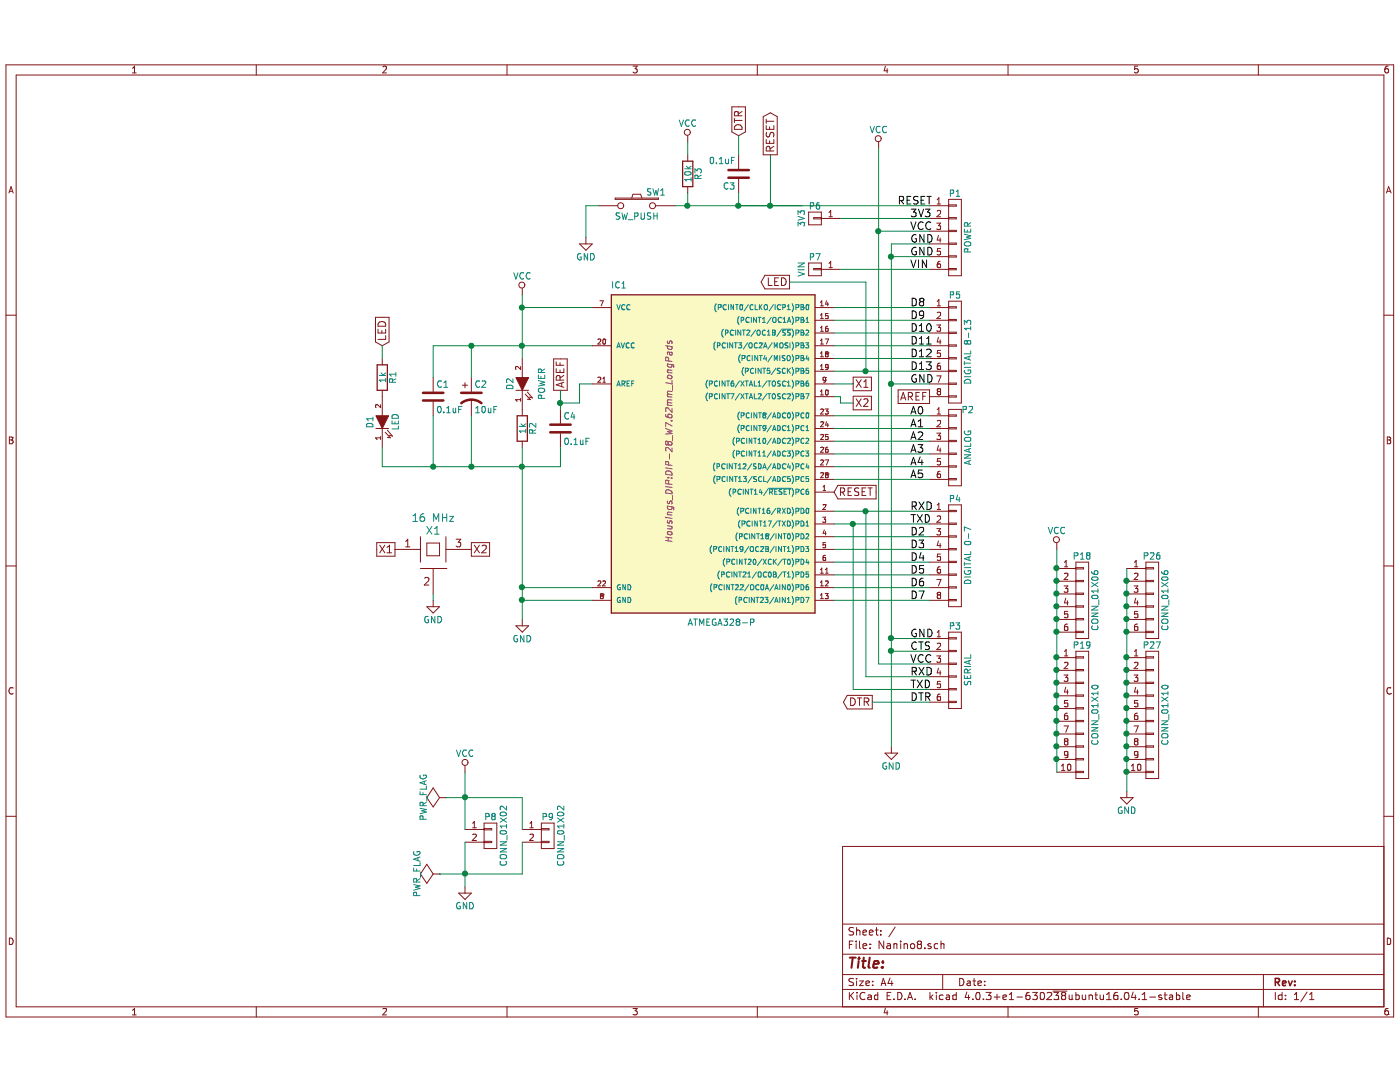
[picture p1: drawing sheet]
EESchema Schematic File Version 2
LIBS:power
LIBS:device
LIBS:transistors
LIBS:conn
LIBS:linear
LIBS:regul
LIBS:74xx
LIBS:cmos4000
LIBS:adc-dac
LIBS:memory
LIBS:xilinx
LIBS:microcontrollers
LIBS:dsp
LIBS:microchip
LIBS:analog_switches
LIBS:motorola
LIBS:texas
LIBS:intel
LIBS:audio
LIBS:interface
LIBS:digital-audio
LIBS:philips
LIBS:display
LIBS:cypress
LIBS:siliconi
LIBS:opto
LIBS:atmel
LIBS:contrib
LIBS:valves
LIBS:Cer_reso
LIBS:Nanino8-cache
EELAYER 25 0
EELAYER END
$Descr A4 11693 8268
encoding utf-8
Sheet 1 1
Title ""
Date ""
Rev ""
Comp ""
Comment1 ""
Comment2 ""
Comment3 ""
Comment4 ""
$EndDescr
$Comp
L SW_PUSH SW1
U 1 1
P 5350 1500
F 0 "SW1" H 5500 1610 50  0000 C CNN
F 1 "SW_PUSH" H 5350 1420 50  0000 C CNN
F 2 "a-dh-libmod:SW_PUSH-2pin-6.5mm" H 5350 1500 50  0001 C CNN
F 3 "" H 5350 1500 50  0000 C CNN
	1    5350 1500
	1    0    0    -1  
$EndComp
$Comp
L ATMEGA328-P IC1
U 1 1
P 5900 3400
F 0 "IC1" H 5150 4650 50  0000 L BNN
F 1 "ATMEGA328-P" H 5750 2000 50  0000 L BNN
F 2 "Housings_DIP:DIP-28_W7.62mm_LongPads" V 5600 3450 50  0000 C CIN
F 3 "" H 5900 3400 50  0000 C CNN
	1    5900 3400
	1    0    0    -1  
$EndComp
$Comp
L CONN_01X06 P3
U 1 1
P 7850 5150
F 0 "P3" H 7850 5500 50  0000 C CNN
F 1 "SERIAL" V 7950 5150 50  0000 C CNN
F 2 "Pin_Headers:Pin_Header_Straight_1x06" H 7850 5150 50  0001 C CNN
F 3 "" H 7850 5150 50  0000 C CNN
	1    7850 5150
	1    0    0    -1  
$EndComp
$Comp
L CONN_01X06 P2
U 1 1
P 7850 3400
F 0 "P2" H 7950 3700 50  0000 C CNN
F 1 "ANALOG" V 7950 3400 50  0000 C CNN
F 2 "Pin_Headers:Pin_Header_Straight_1x06" H 7850 3400 50  0001 C CNN
F 3 "" H 7850 3400 50  0000 C CNN
	1    7850 3400
	1    0    0    -1  
$EndComp
$Comp
L CONN_01X08 P5
U 1 1
P 7850 2650
F 0 "P5" H 7850 3100 50  0000 C CNN
F 1 "DIGITAL 8-13" V 7950 2650 50  0000 C CNN
F 2 "Pin_Headers:Pin_Header_Straight_1x08" H 7850 2650 50  0001 C CNN
F 3 "" H 7850 2650 50  0000 C CNN
	1    7850 2650
	1    0    0    -1  
$EndComp
$Comp
L CONN_01X08 P4
U 1 1
P 7850 4250
F 0 "P4" H 7850 4700 50  0000 C CNN
F 1 "DIGITAL 0-7" V 7950 4250 50  0000 C CNN
F 2 "Pin_Headers:Pin_Header_Straight_1x08" H 7850 4250 50  0001 C CNN
F 3 "" H 7850 4250 50  0000 C CNN
	1    7850 4250
	1    0    0    -1  
$EndComp
$Comp
L CONN_01X06 P1
U 1 1
P 7850 1750
F 0 "P1" H 7850 2100 50  0000 C CNN
F 1 "POWER" V 7950 1750 50  0000 C CNN
F 2 "Pin_Headers:Pin_Header_Straight_1x06" H 7850 1750 50  0001 C CNN
F 3 "" H 7850 1750 50  0000 C CNN
	1    7850 1750
	1    0    0    -1  
$EndComp
Text GLabel 7050 2900 2    60   UnSpc ~ 0
X1
Text GLabel 7050 3050 2    60   UnSpc ~ 0
X2
Text GLabel 7650 3000 0    60   UnSpc ~ 0
AREF
$Comp
L GND #PWR01
U 1 1
P 7350 5750
F 0 "#PWR01" H 7350 5500 50  0001 C CNN
F 1 "GND" H 7350 5600 50  0000 C CNN
F 2 "" H 7350 5750 50  0000 C CNN
F 3 "" H 7350 5750 50  0000 C CNN
	1    7350 5750
	1    0    0    -1  
$EndComp
Text GLabel 4750 2950 1    60   UnSpc ~ 0
AREF
$Comp
L GND #PWR02
U 1 1
P 4450 4750
F 0 "#PWR02" H 4450 4500 50  0001 C CNN
F 1 "GND" H 4450 4600 50  0000 C CNN
F 2 "" H 4450 4750 50  0000 C CNN
F 3 "" H 4450 4750 50  0000 C CNN
	1    4450 4750
	1    0    0    -1  
$EndComp
$Comp
L VCC #PWR03
U 1 1
P 7250 1050
F 0 "#PWR03" H 7250 900 50  0001 C CNN
F 1 "VCC" H 7250 1200 50  0000 C CNN
F 2 "" H 7250 1050 50  0000 C CNN
F 3 "" H 7250 1050 50  0000 C CNN
	1    7250 1050
	1    0    0    -1  
$EndComp
$Comp
L CONN_01X01 P7
U 1 1
P 6750 2000
F 0 "P7" H 6750 2100 50  0000 C CNN
F 1 "VIN" V 6850 2000 50  0000 C CNN
F 2 "Pin_Headers:Pin_Header_Straight_1x01" H 6750 2000 50  0001 C CNN
F 3 "" H 6750 2000 50  0000 C CNN
	1    6750 2000
	-1   0    0    -1  
$EndComp
$Comp
L CONN_01X01 P6
U 1 1
P 6750 1600
F 0 "P6" H 6750 1700 50  0000 C CNN
F 1 "3V3" V 6850 1600 50  0000 C CNN
F 2 "Pin_Headers:Pin_Header_Straight_1x01" H 6750 1600 50  0001 C CNN
F 3 "" H 6750 1600 50  0000 C CNN
	1    6750 1600
	-1   0    0    -1  
$EndComp
$Comp
L C C3
U 1 1
P 6150 1250
F 0 "C3" H 6175 1350 50  0000 L CNN
F 1 "0.1uF" H 6175 1150 50  0000 L CNN
F 2 "a-dh-libmod:C_Rect_L4_W2.5_P2.5_Mill" H 6188 1100 50  0001 C CNN
F 3 "" H 6150 1250 50  0000 C CNN
	1    6150 1250
	-1   0    0    1   
$EndComp
Text Label 7500 4900 0    60   ~ 0
GND
Text Label 7500 5000 0    60   ~ 0
CTS
Text Label 7500 5100 0    60   ~ 0
VCC
Text Label 7500 5200 0    60   ~ 0
RXD
Text Label 7500 5300 0    60   ~ 0
TXD
Text Label 7500 3900 0    60   ~ 0
RXD
Text Label 7500 4000 0    60   ~ 0
TXD
Text Label 7500 4100 0    60   ~ 0
D2
Text Label 7500 4200 0    60   ~ 0
D3
Text Label 7500 4300 0    60   ~ 0
D4
Text Label 7500 4400 0    60   ~ 0
D5
Text Label 7500 4500 0    60   ~ 0
D6
Text Label 7500 4600 0    60   ~ 0
D7
Text Label 7500 3150 0    60   ~ 0
A0
Text Label 7500 3250 0    60   ~ 0
A1
Text Label 7500 3350 0    60   ~ 0
A2
Text Label 7500 3450 0    60   ~ 0
A3
Text Label 7500 3550 0    60   ~ 0
A4
Text Label 7500 3650 0    60   ~ 0
A5
Text Label 7500 2800 0    60   ~ 0
D13
Text Label 7500 2700 0    60   ~ 0
D12
Text Label 7500 2600 0    60   ~ 0
D11
Text Label 7500 2500 0    60   ~ 0
D10
Text Label 7500 2400 0    60   ~ 0
D9
Text Label 7500 2300 0    60   ~ 0
D8
Text Label 7500 2000 0    60   ~ 0
VIN
Text Label 7500 1900 0    60   ~ 0
GND
Text Label 7500 1800 0    60   ~ 0
GND
Text Label 7500 1700 0    60   ~ 0
VCC
Text Label 7500 1600 0    60   ~ 0
3V3
Text GLabel 6400 1100 1    60   Output ~ 0
RESET
Text Label 7500 2900 0    60   ~ 0
GND
$Comp
L CER_RESO X1
U 1 1
P 3750 4200
F 0 "X1" H 3750 4350 60  0000 C CNN
F 1 "16 MHz" H 3750 4450 60  0000 C CNN
F 2 "a-dh-libmod:Resonator" H 3750 4200 60  0001 C CNN
F 3 "" H 3750 4200 60  0000 C CNN
	1    3750 4200
	1    0    0    -1  
$EndComp
Text GLabel 3450 4200 0    60   UnSpc ~ 0
X1
Text GLabel 4050 4200 2    60   UnSpc ~ 0
X2
$Comp
L GND #PWR04
U 1 1
P 3750 4600
F 0 "#PWR04" H 3750 4350 50  0001 C CNN
F 1 "GND" H 3750 4450 50  0000 C CNN
F 2 "" H 3750 4600 50  0000 C CNN
F 3 "" H 3750 4600 50  0000 C CNN
	1    3750 4600
	1    0    0    -1  
$EndComp
$Comp
L LED D1
U 1 1
P 3350 3200
F 0 "D1" H 3350 3300 50  0000 C CNN
F 1 "LED" H 3350 3100 50  0000 C CNN
F 2 "LEDs:LED-3MM" H 3350 3200 50  0001 C CNN
F 3 "" H 3350 3200 50  0000 C CNN
	1    3350 3200
	0    -1   -1   0   
$EndComp
$Comp
L LED D2
U 1 1
P 4450 2900
F 0 "D2" H 4450 3000 50  0000 C CNN
F 1 "POWER" H 4450 2750 50  0000 C CNN
F 2 "LEDs:LED-3MM" H 4450 2900 50  0001 C CNN
F 3 "" H 4450 2900 50  0000 C CNN
	1    4450 2900
	0    -1   -1   0   
$EndComp
$Comp
L R R3
U 1 1
P 5750 1250
F 0 "R3" V 5830 1250 50  0000 C CNN
F 1 "10k" V 5750 1250 50  0000 C CNN
F 2 "Discret:R4" V 5680 1250 50  0001 C CNN
F 3 "" H 5750 1250 50  0000 C CNN
	1    5750 1250
	1    0    0    -1  
$EndComp
$Comp
L R R2
U 1 1
P 4450 3250
F 0 "R2" V 4530 3250 50  0000 C CNN
F 1 "1k" V 4450 3250 50  0000 C CNN
F 2 "Discret:R4" V 4380 3250 50  0001 C CNN
F 3 "" H 4450 3250 50  0000 C CNN
	1    4450 3250
	1    0    0    -1  
$EndComp
$Comp
L R R1
U 1 1
P 3350 2850
F 0 "R1" V 3430 2850 50  0000 C CNN
F 1 "1k" V 3350 2850 50  0000 C CNN
F 2 "Discret:R4" V 3280 2850 50  0001 C CNN
F 3 "" H 3350 2850 50  0000 C CNN
	1    3350 2850
	1    0    0    -1  
$EndComp
$Comp
L C C1
U 1 1
P 3750 3000
F 0 "C1" H 3775 3100 50  0000 L CNN
F 1 "0.1uF" H 3775 2900 50  0000 L CNN
F 2 "a-dh-libmod:C_Rect_L4_W2.5_P2.5_Mill" H 3788 2850 50  0001 C CNN
F 3 "" H 3750 3000 50  0000 C CNN
	1    3750 3000
	1    0    0    -1  
$EndComp
$Comp
L CP1 C2
U 1 1
P 4050 3000
F 0 "C2" H 4075 3100 50  0000 L CNN
F 1 "10uF" H 4075 2900 50  0000 L CNN
F 2 "Discret:C1V8" H 4050 3000 50  0001 C CNN
F 3 "" H 4050 3000 50  0000 C CNN
	1    4050 3000
	1    0    0    -1  
$EndComp
$Comp
L CONN_01X06 P18
U 1 1
P 8850 4600
F 0 "P18" H 8850 4950 50  0000 C CNN
F 1 "CONN_01X06" V 8950 4600 50  0000 C CNN
F 2 "Pin_Headers:Pin_Header_Straight_1x06" H 8850 4600 50  0001 C CNN
F 3 "" H 8850 4600 50  0000 C CNN
	1    8850 4600
	1    0    0    -1  
$EndComp
$Comp
L CONN_01X10 P19
U 1 1
P 8850 5500
F 0 "P19" H 8850 6050 50  0000 C CNN
F 1 "CONN_01X10" V 8950 5500 50  0000 C CNN
F 2 "Pin_Headers:Pin_Header_Straight_1x10" H 8850 5500 50  0001 C CNN
F 3 "" H 8850 5500 50  0000 C CNN
	1    8850 5500
	1    0    0    -1  
$EndComp
$Comp
L CONN_01X06 P26
U 1 1
P 9400 4600
F 0 "P26" H 9400 4950 50  0000 C CNN
F 1 "CONN_01X06" V 9500 4600 50  0000 C CNN
F 2 "Pin_Headers:Pin_Header_Straight_1x06" H 9400 4600 50  0001 C CNN
F 3 "" H 9400 4600 50  0000 C CNN
	1    9400 4600
	1    0    0    -1  
$EndComp
$Comp
L CONN_01X10 P27
U 1 1
P 9400 5500
F 0 "P27" H 9400 6050 50  0000 C CNN
F 1 "CONN_01X10" V 9500 5500 50  0000 C CNN
F 2 "Pin_Headers:Pin_Header_Straight_1x10" H 9400 5500 50  0001 C CNN
F 3 "" H 9400 5500 50  0000 C CNN
	1    9400 5500
	1    0    0    -1  
$EndComp
$Comp
L GND #PWR05
U 1 1
P 9200 6100
F 0 "#PWR05" H 9200 5850 50  0001 C CNN
F 1 "GND" H 9200 5950 50  0000 C CNN
F 2 "" H 9200 6100 50  0000 C CNN
F 3 "" H 9200 6100 50  0000 C CNN
	1    9200 6100
	1    0    0    -1  
$EndComp
$Comp
L VCC #PWR06
U 1 1
P 8650 4200
F 0 "#PWR06" H 8650 4050 50  0001 C CNN
F 1 "VCC" H 8650 4350 50  0000 C CNN
F 2 "" H 8650 4200 50  0000 C CNN
F 3 "" H 8650 4200 50  0000 C CNN
	1    8650 4200
	1    0    0    -1  
$EndComp
Text GLabel 6900 3750 2    60   Input ~ 0
RESET
$Comp
L GND #PWR07
U 1 1
P 4950 1750
F 0 "#PWR07" H 4950 1500 50  0001 C CNN
F 1 "GND" H 4950 1600 50  0000 C CNN
F 2 "" H 4950 1750 50  0000 C CNN
F 3 "" H 4950 1750 50  0000 C CNN
	1    4950 1750
	1    0    0    -1  
$EndComp
$Comp
L VCC #PWR08
U 1 1
P 5750 1000
F 0 "#PWR08" H 5750 850 50  0001 C CNN
F 1 "VCC" H 5750 1150 50  0000 C CNN
F 2 "" H 5750 1000 50  0000 C CNN
F 3 "" H 5750 1000 50  0000 C CNN
	1    5750 1000
	1    0    0    -1  
$EndComp
Text GLabel 7200 5400 0    60   Output ~ 0
DTR
Text Label 7500 5400 0    60   ~ 0
DTR
Text GLabel 6150 950  1    60   Input ~ 0
DTR
Text Label 7400 1500 0    60   ~ 0
RESET
$Comp
L VCC #PWR09
U 1 1
P 4450 2200
F 0 "#PWR09" H 4450 2050 50  0001 C CNN
F 1 "VCC" H 4450 2350 50  0000 C CNN
F 2 "" H 4450 2200 50  0000 C CNN
F 3 "" H 4450 2200 50  0000 C CNN
	1    4450 2200
	1    0    0    -1  
$EndComp
Text GLabel 3350 2600 1    60   Input ~ 0
LED
Text GLabel 6550 2100 0    60   Output ~ 0
LED
$Comp
L CONN_01X02 P8
U 1 1
P 4200 6450
F 0 "P8" H 4200 6600 50  0000 C CNN
F 1 "CONN_01X02" V 4300 6450 50  0000 C CNN
F 2 "Pin_Headers:Pin_Header_Straight_1x02" H 4200 6450 50  0001 C CNN
F 3 "" H 4200 6450 50  0000 C CNN
	1    4200 6450
	1    0    0    -1  
$EndComp
$Comp
L CONN_01X02 P9
U 1 1
P 4650 6450
F 0 "P9" H 4650 6600 50  0000 C CNN
F 1 "CONN_01X02" V 4750 6450 50  0000 C CNN
F 2 "Pin_Headers:Pin_Header_Straight_1x02" H 4650 6450 50  0001 C CNN
F 3 "" H 4650 6450 50  0000 C CNN
	1    4650 6450
	1    0    0    -1  
$EndComp
$Comp
L VCC #PWR010
U 1 1
P 4000 5950
F 0 "#PWR010" H 4000 5800 50  0001 C CNN
F 1 "VCC" H 4000 6100 50  0000 C CNN
F 2 "" H 4000 5950 50  0000 C CNN
F 3 "" H 4000 5950 50  0000 C CNN
	1    4000 5950
	1    0    0    -1  
$EndComp
$Comp
L GND #PWR011
U 1 1
P 4000 6850
F 0 "#PWR011" H 4000 6600 50  0001 C CNN
F 1 "GND" H 4000 6700 50  0000 C CNN
F 2 "" H 4000 6850 50  0000 C CNN
F 3 "" H 4000 6850 50  0000 C CNN
	1    4000 6850
	1    0    0    -1  
$EndComp
$Comp
L PWR_FLAG #FLG012
U 1 1
P 3800 6750
F 0 "#FLG012" H 3800 6845 50  0001 C CNN
F 1 "PWR_FLAG" H 3800 6930 50  0000 C CNN
F 2 "" H 3800 6750 50  0000 C CNN
F 3 "" H 3800 6750 50  0000 C CNN
	1    3800 6750
	0    -1   -1   0   
$EndComp
Wire Wire Line
	6900 2300 7650 2300
Wire Wire Line
	6900 2400 7650 2400
Wire Wire Line
	6900 2800 7650 2800
Wire Wire Line
	6900 2700 7650 2700
Wire Wire Line
	6900 2600 7650 2600
Wire Wire Line
	6900 2500 7650 2500
Wire Wire Line
	6900 3150 7650 3150
Wire Wire Line
	6900 3250 7650 3250
Wire Wire Line
	6900 3350 7650 3350
Wire Wire Line
	6900 3450 7650 3450
Wire Wire Line
	6900 3550 7650 3550
Wire Wire Line
	6900 3650 7650 3650
Wire Wire Line
	6900 3900 7650 3900
Wire Wire Line
	6900 4000 7650 4000
Wire Wire Line
	6900 4100 7650 4100
Wire Wire Line
	6900 4200 7650 4200
Wire Wire Line
	6900 4300 7650 4300
Wire Wire Line
	6900 4400 7650 4400
Wire Wire Line
	6900 4500 7650 4500
Wire Wire Line
	6900 4600 7650 4600
Wire Wire Line
	7650 5200 7150 5200
Wire Wire Line
	7150 5200 7150 3900
Connection ~ 7150 3900
Wire Wire Line
	7650 5300 7050 5300
Wire Wire Line
	7050 5300 7050 4000
Connection ~ 7050 4000
Wire Wire Line
	6900 2900 7050 2900
Wire Wire Line
	6900 3000 6950 3000
Wire Wire Line
	6950 3000 6950 3050
Wire Wire Line
	6950 3050 7050 3050
Wire Wire Line
	7350 2900 7650 2900
Wire Wire Line
	7350 1800 7350 5750
Connection ~ 7350 4900
Connection ~ 7350 2900
Wire Wire Line
	7650 1900 7350 1900
Connection ~ 7350 1900
Wire Wire Line
	4450 4500 5000 4500
Wire Wire Line
	4450 3400 4450 4750
Wire Wire Line
	5000 4600 4450 4600
Connection ~ 4450 4600
Wire Wire Line
	7650 1700 7250 1700
Wire Wire Line
	7250 1050 7250 5100
Connection ~ 7250 1700
Wire Wire Line
	7650 5000 7350 5000
Connection ~ 7350 5000
Wire Wire Line
	6950 2000 7650 2000
Wire Wire Line
	6950 1600 7650 1600
Wire Wire Line
	7650 1800 7350 1800
Wire Wire Line
	6400 1500 6400 1100
Wire Wire Line
	8650 4200 8650 5950
Connection ~ 8650 4450
Connection ~ 8650 4550
Connection ~ 8650 4650
Connection ~ 8650 4750
Connection ~ 8650 4850
Connection ~ 8650 5050
Connection ~ 8650 5150
Connection ~ 8650 5250
Connection ~ 8650 5350
Connection ~ 8650 5450
Connection ~ 8650 5550
Connection ~ 8650 5650
Connection ~ 8650 5750
Connection ~ 8650 5850
Wire Wire Line
	9200 4350 9200 6100
Connection ~ 9200 4450
Connection ~ 9200 4550
Connection ~ 9200 4650
Connection ~ 9200 4750
Connection ~ 9200 4850
Connection ~ 9200 5050
Connection ~ 9200 5150
Connection ~ 9200 5250
Connection ~ 9200 5350
Connection ~ 9200 5450
Connection ~ 9200 5550
Connection ~ 9200 5650
Connection ~ 9200 5750
Connection ~ 9200 5850
Connection ~ 8650 4350
Connection ~ 9200 5950
Wire Wire Line
	5050 1500 4950 1500
Wire Wire Line
	4950 1500 4950 1750
Wire Wire Line
	5750 1100 5750 1000
Wire Wire Line
	7200 5400 7650 5400
Wire Wire Line
	6150 1500 6150 1400
Connection ~ 6400 1500
Wire Wire Line
	6150 950  6150 1100
Connection ~ 6150 1500
Wire Wire Line
	5650 1500 6650 1500
Wire Wire Line
	6150 1500 7650 1500
Wire Wire Line
	5750 1400 5750 1500
Connection ~ 5750 1500
Wire Wire Line
	4450 2200 4450 2700
Wire Wire Line
	4050 3550 4050 3150
Connection ~ 4450 2600
Wire Wire Line
	5000 2300 4450 2300
Connection ~ 4450 2300
Connection ~ 4450 4500
Wire Wire Line
	4050 2850 4050 2600
Wire Wire Line
	3750 2600 5000 2600
Wire Wire Line
	3350 3550 4750 3550
Connection ~ 4450 3550
Wire Wire Line
	3750 2850 3750 2600
Connection ~ 4050 2600
Wire Wire Line
	3750 3150 3750 3550
Connection ~ 4050 3550
Wire Wire Line
	3350 2600 3350 2700
Wire Wire Line
	3350 3400 3350 3550
Connection ~ 3750 3550
Wire Wire Line
	6550 2100 7150 2100
Wire Wire Line
	7150 2100 7150 2800
Connection ~ 7150 2800
Wire Wire Line
	4000 5950 4000 6400
Wire Wire Line
	4450 6150 4450 6400
Wire Wire Line
	4000 6500 4000 6850
Wire Wire Line
	3800 6750 4450 6750
Wire Wire Line
	4450 6750 4450 6500
Connection ~ 4000 6750
Connection ~ 4000 6150
Wire Wire Line
	3750 4550 3750 4600
Wire Wire Line
	7350 4900 7650 4900
Wire Wire Line
	7250 5100 7650 5100
$Comp
L PWR_FLAG #FLG013
U 1 1
P 3850 6150
F 0 "#FLG013" H 3850 6245 50  0001 C CNN
F 1 "PWR_FLAG" H 3850 6330 50  0000 C CNN
F 2 "" H 3850 6150 50  0000 C CNN
F 3 "" H 3850 6150 50  0000 C CNN
	1    3850 6150
	0    -1   -1   0   
$EndComp
Wire Wire Line
	3850 6150 4450 6150
$Comp
L C C4
U 1 1
P 4750 3250
F 0 "C4" H 4775 3350 50  0000 L CNN
F 1 "0.1uF" H 4775 3150 50  0000 L CNN
F 2 "a-dh-libmod:C_Rect_L4_W2.5_P2.5_Mill" H 4788 3100 50  0001 C CNN
F 3 "" H 4750 3250 50  0000 C CNN
	1    4750 3250
	1    0    0    -1  
$EndComp
Wire Wire Line
	4750 2950 4750 3100
Wire Wire Line
	4750 3050 4900 3050
Wire Wire Line
	4900 3050 4900 2900
Wire Wire Line
	4900 2900 5000 2900
Connection ~ 4750 3050
Wire Wire Line
	4750 3550 4750 3400
$EndSCHEMATC
